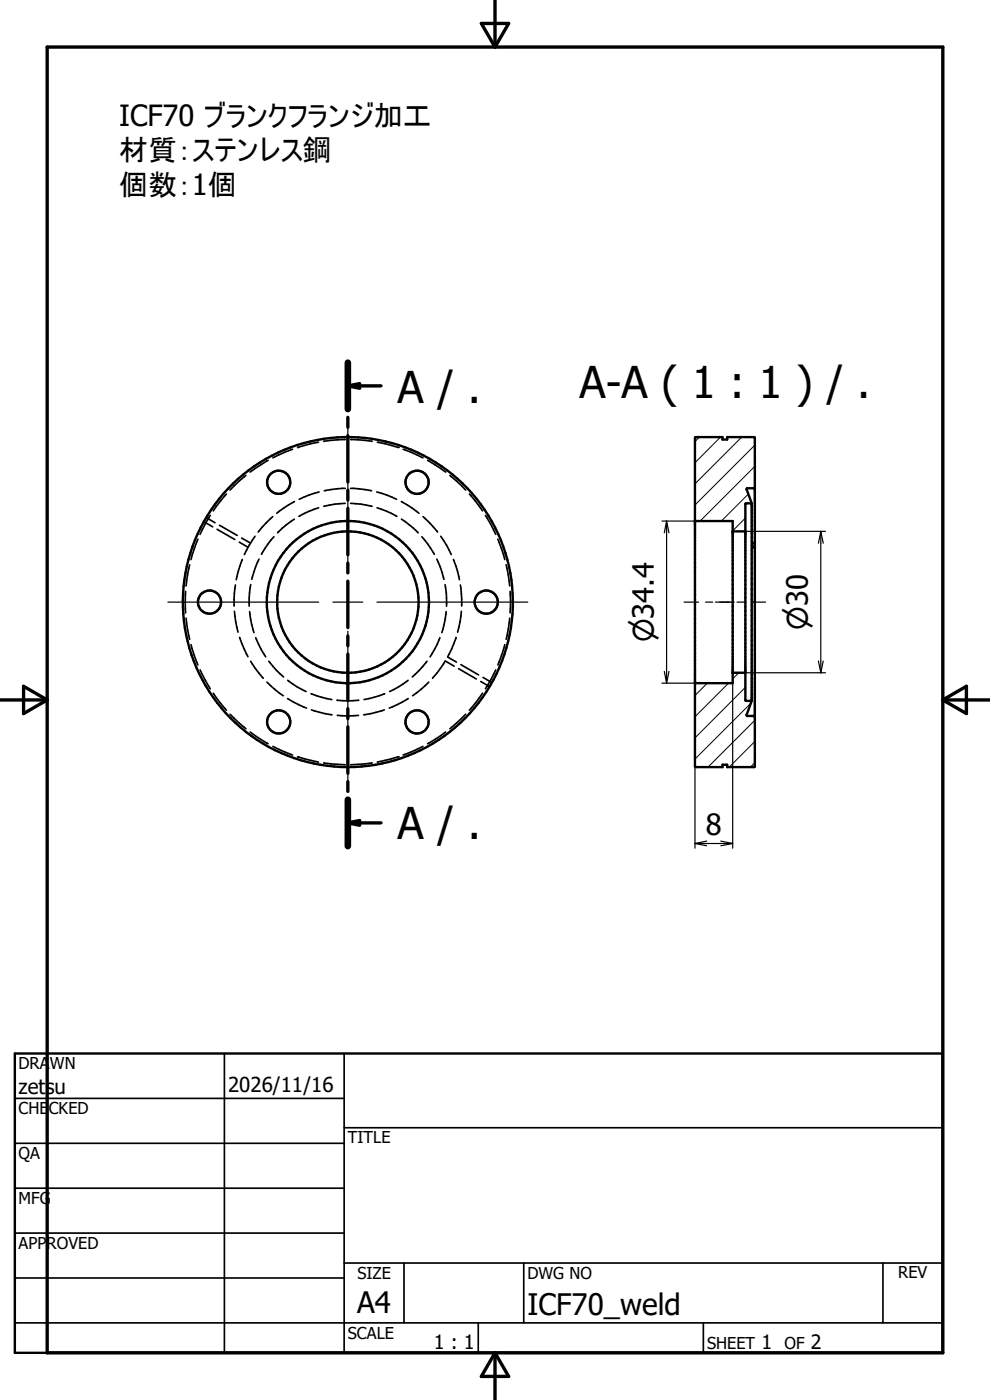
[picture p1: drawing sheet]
<svg xmlns="http://www.w3.org/2000/svg" width="210mm" height="297mm" viewBox="0 0 210 297" stroke-linecap="round" stroke-linejoin="round" font-family="sans-serif">
<g fill="none" stroke="#000" stroke-width=".21">
<path d="M148.4 92.7l-1 1M152.8 92.7l-5.4 5.5M157.3 92.7l-9.9 9.9M160.1 98.9l-11.6 11.6M160.1 94.4l-12.7 12.7M158.1 109.9l-2.7 2.7M158.8 104.8l-5.8 5.7M160.1 103.5l-.1 .1M150 144.9l-2.6 2.7M154.5 144.9l-7.1 7.1M156.7 142.7l-1.3 1.3M158.1 145.8l-10.7 10.7"/>
<path d="M159.3 149.2l-11.9 11.8M160.1 157.3l-5.4 5.4M160.1 152.8l-9.9 9.9M160.1 161.8l-.9 .9"/>
</g>
<g fill="none" stroke="#000" stroke-width=".51">
<path d="M147.4 110.5h8v34.4h-8M155.4 112.7h2.7M159.5 106.8h-1.2l-.2 .2v41.5l.2 .2h1.2M159.5 106.8v41.9M160.1 103.4l-.1-10.6-5.7-.1v.5h-1v-.5l-5.8 .1-.1 69.7 .2 .2h5.7v-.5h1v.5h5.6l.2-.2v-59M160.1 103.4l-.2 .2h-1.3l-.2 .2 1.1 3M160.1 115.1l-.5 .1v.9l.5-.1M155.4 142.7h2.7M159.5 148.7l-1.1 3 .2 .2h1.3l.2 .2M3.1 223.5h196.9v63.5h-196.9z"/>
<circle cx="59.1" cy="102.3" r="2.46"/>
<circle cx="88.5" cy="102.3" r="2.46"/>
<circle cx="44.5" cy="127.7" r="2.46"/>
<circle cx="73.8" cy="127.7" r="35"/>
<circle cx="73.8" cy="127.7" r="15"/>
<circle cx="73.8" cy="127.7" r="17.2"/>
<circle cx="103.1" cy="127.7" r="2.46"/>
<circle cx="59.1" cy="153.1" r="2.46"/>
<circle cx="88.5" cy="153.1" r="2.46"/>
</g>
<g fill="none" stroke="#000" stroke-width=".36">
<path d="M56.9 97.7l-3.8 2.5M62.1 95.3l-4.2 1.8M67.6 93.8l-4.5 1.1M73.2 93.2l-4.5 .4M74.4 93.2l4.5 .4M80 93.8l4.5 1.1M85.5 95.3l4.2 1.8M90.7 97.7l3.8 2.5M40.2 119.8l-.7 4.5M42 114.4l-1.5 4.3M43.2 110.7l1.9 1.1M43.7 109.8l1.9 1.1"/>
<path d="M44.6 109.3l-2.2 4.1M46.1 112.3l3.7 2.2M46.6 111.4l3.7 2.2M48 104.8l-2.8 3.6M50.8 115l1.8 1.1M51.3 114.1l1.8 1.1M51.4 118.7l-.9 2.5-.4 1.8M52.2 100.9l-3.4 3.1M54.1 113.8l-1.2 1.8-1.1 2.1M54.9 118.6l-.7 1.7-.8 2.6M57.9 109.6l-3.1 3.3M58.1 113.9l-1.2 1.5-1.4 2.2"/>
<path d="M62.4 110.1l-1.6 1.2-1.9 1.7M62.5 106.4l-3.8 2.5M67.6 107.7l-2 .8-2.2 1.1M67.7 104.4l-2.2 .6-2 .9M73.2 103.6l-4.4 .5M73.2 106.8l-2.2 .2-2.3 .4M74.3 103.6l1.9 .1 2.6 .4M74.4 106.8l2.2 .2 2.3 .4M79.9 104.4l2.2 .6 2 .9M80 107.7l2 .8 2.2 1.1M85.1 106.4l2.3 1.4 1.5 1.1M85.2 110.1l1.6 1.2 1.9 1.7"/>
<path d="M89.5 113.9l1.2 1.5 1.4 2.2M89.7 109.6l1.4 1.3 1.7 2M92.7 118.6l.7 1.7 .8 2.6M93.5 113.8l1.2 1.8 1 2.1M95.4 100.9l3.4 3.1M96.2 118.7l.9 2.5 .4 1.8M99.6 104.8l2.8 3.6M103 109.3l2.2 4.1M105.6 114.4l1.5 4.3M107.4 119.8l.7 4.5M39.4 125.5v4.5M39.5 131.1l.7 4.5"/>
<path d="M40.5 136.8l1.5 4.3M49.7 129.7l.3 2.2 .5 2.2M49.9 124.1l-.2 1.8v2.7M50.8 135.2l1.8 4.1M53 129.7l.2 1.7 .7 2.8M53.2 124l-.3 1.8v2.8M54.3 135.3l1.1 2.4 1 1.6M93.3 135.3l-.6 1.4-1.5 2.6M94.4 124l.3 1.8v2.8M94.6 129.7l-.2 1.7-.7 2.8M94.9 139.4l1.9 1.1M96.8 135.2l-1 2.5-.8 1.6"/>
<path d="M97.7 124.1l.2 3v1.5M97.9 129.7l-.3 2.2-.5 2.2M107.1 136.8l-1.5 4.3M108.1 131.1l-.7 4.5M108.2 125.5v4.5M42.4 142.1l2.2 4M45.2 147.1l2.8 3.6M48.8 151.5l3.4 3.1M53.1 155.3l3.8 2.5M53.2 140.3l1 1.5 1.7 2.1M56.6 144.7l1.7 1.5 1.8 1.4M57 140.3l1.7 1.9 1.5 1.4"/>
<path d="M57.9 158.3l4.2 1.9M61 148.2l4 2M61 144.3l2.1 1.4 1.8 1M66 147.2l2.3 .7 2.1 .5M66.1 150.6l2.9 .8 1.4 .2M71.5 148.6l2.3 .1 2.3-.1M71.6 151.8l2.2 .1 2.3-.1M76.1 148.6h.1M81.5 150.6l-2.9 .8-1.4 .2M81.6 147.2l-2.2 .7-2.2 .5M86.6 144.3l-2.1 1.4-1.8 1M86.6 148.2l-4 2"/>
<path d="M89.7 158.3l-4.2 1.9M90.6 140.3l-1.7 1.9-1.4 1.4M91 144.7l-1.7 1.5-1.8 1.4M94.4 140.3l-1.7 2.5-1 1.1M94.5 140.2l1.8 1.1M94.5 155.3l-3.8 2.5M97.3 141.9l3.7 2.1M97.8 141l3.7 2.2M98.8 151.5l-3.4 3.1M102 144.6l1.9 1.1M102.4 147.1l-2.8 3.6M102.5 143.7l1.8 1.1"/>
<path d="M105.2 142.1l-2.2 4M63.1 160.6l4.5 1.1M68.7 161.9l4.5 .3M78.9 161.9l-4.5 .3M84.5 160.6l-4.5 1.1M3.1 233h69.9M47.6 223.5v63.5M73 239.2h127M73 223.5v63.5M3.1 242.6h69.9M3.1 252.1h69.9M3.1 261.6h69.9"/>
<path d="M3.1 271.1h69.9M73 268h127M85.7 268v12.7M111.1 268v12.7M187.3 268v12.7M3.1 280.7h196.9M101.5 280.7v6.3M149.2 280.7v6.3"/>
</g>
<g fill="#000">
<circle cx="63.1" cy="94.9" r=".18"/>
<circle cx="84.5" cy="94.9" r=".18"/>
<circle cx="63.1" cy="160.6" r=".18"/>
<circle cx="84.5" cy="160.6" r=".18"/>
</g>
<g fill="none" stroke="#000" stroke-width=".71">
<path d="M105 0v10M10 10h190v277h-190zM102.1 5h5.8l-2.9 5zM73.8 76.9v9.9M73.8 88.5v2.2M73.8 92.4v9.9M73.8 81.9h7M73.8 81.9l2.5 .5M76.3 81.4l-2.5 .5M73.8 104v2.1M73.8 107.9v9.8M73.8 119.5v2"/>
<path d="M73.8 123.3v9.8M73.8 134.9v2.1M73.8 138.8v9.8M0 148.5h10M5 145.6l5 2.9-5 2.9zM73.8 150.3v2.2M73.8 154.2v9.9M200 148.5h10M200 148.5l5-2.9v5.8zM73.8 165.8v2.1M73.8 169.7v9.8M73.8 174.6h7"/>
<path d="M73.8 174.6l2.5 .5M76.3 174.1l-2.5 .5M105 287v10M105 287l2.9 5h-5.8z"/>
</g>
<path d="M73.8 76.9v9.9M73.8 169.7v9.8" fill="none" stroke="#000" stroke-width="1.4"/>
<g fill="none" stroke="#000" stroke-width=".25">
<path d="M73.8 89.6v32M140.4 110.5h7M141.4 110.5v34.4M141.4 110.5l.5 2.5M141.4 110.5l-.5 2.5M158.1 112.7h17M174.1 112.7v30M174.1 112.7l.5 2.5M174.1 112.7l-.5 2.5M35.6 127.7h32M70.6 127.7h6.4M73.8 124.6v6.3"/>
<path d="M73.8 133.9v32M80 127.7h32M145.1 127.7h3.1M149.7 127.7h1.5M151.8 127.7h4M156.3 127.7h1.5M159.3 127.7h3.1M140.4 144.9h7v35M140.9 142.4l.5 2.5M141.9 142.4l-.5 2.5M155.4 144.9v35M158.1 142.7h17"/>
<path d="M173.6 140.2l.5 2.5M174.6 140.2l-.5 2.5M147.4 178.9h8M147.4 178.9l2.5 .5M149.9 178.4l-2.5 .5M152.9 178.4l2.5 .5M155.4 178.9l-2.5 .5"/>
</g>
<g font-size="9.3">
<text x="84.3" y="85.4">A / .</text>
<text x="122.9" y="84.4">A-A ( 1 : 1 ) / .</text>
<text x="84.3" y="178.1">A / .</text>
</g>
<g font-size="6.3">
<text x="75.8" y="278.5">A4</text>
<text x="111.9" y="278.9">ICF70_weld</text>
</g>
<g font-size="6.2">
<text x="25.3" y="26.6">ICF70 ブランクフランジ加工</text>
<text x="25.3" y="34">材質：ステンレス鋼</text>
<text x="25.3" y="41.4">個数：1個</text>
<text x="149.7" y="177.2">8</text>
</g>
<g font-size="5.9">
<text x="138.7" y="136.3" transform="rotate(-90 138.7 136.3)">n34.4</text>
<text x="171.4" y="133.6" transform="rotate(-90 171.4 133.6)">n30</text>
</g>
<g font-size="4.4">
<text x="3.9" y="232.2">zetsu</text>
<text x="48.4" y="231.6">2026/11/16</text>
</g>
<g font-size="4.2">
<text x="92" y="286.2">1 : 1</text>
<text x="161.5" y="286.2">1</text>
<text x="172" y="286.2">2</text>
</g>
<g font-size="3.5">
<text x="3.9" y="226.8">DRAWN</text>
<text x="3.9" y="236.3">CHECKED</text>
<text x="3.9" y="245.9">QA</text>
<text x="73.8" y="242.5">TITLE</text>
<text x="3.9" y="255.4">MFG</text>
<text x="3.9" y="265">APPROVED</text>
<text x="75.8" y="271.3">SIZE</text>
<text x="111.9" y="271.3">DWG NO</text>
<text x="190.5" y="271.2">REV</text>
<text x="73.8" y="284">SCALE</text>
<text x="150" y="286.2">SHEET</text>
<text x="166.5" y="286.2">OF</text>
</g>
</svg>
